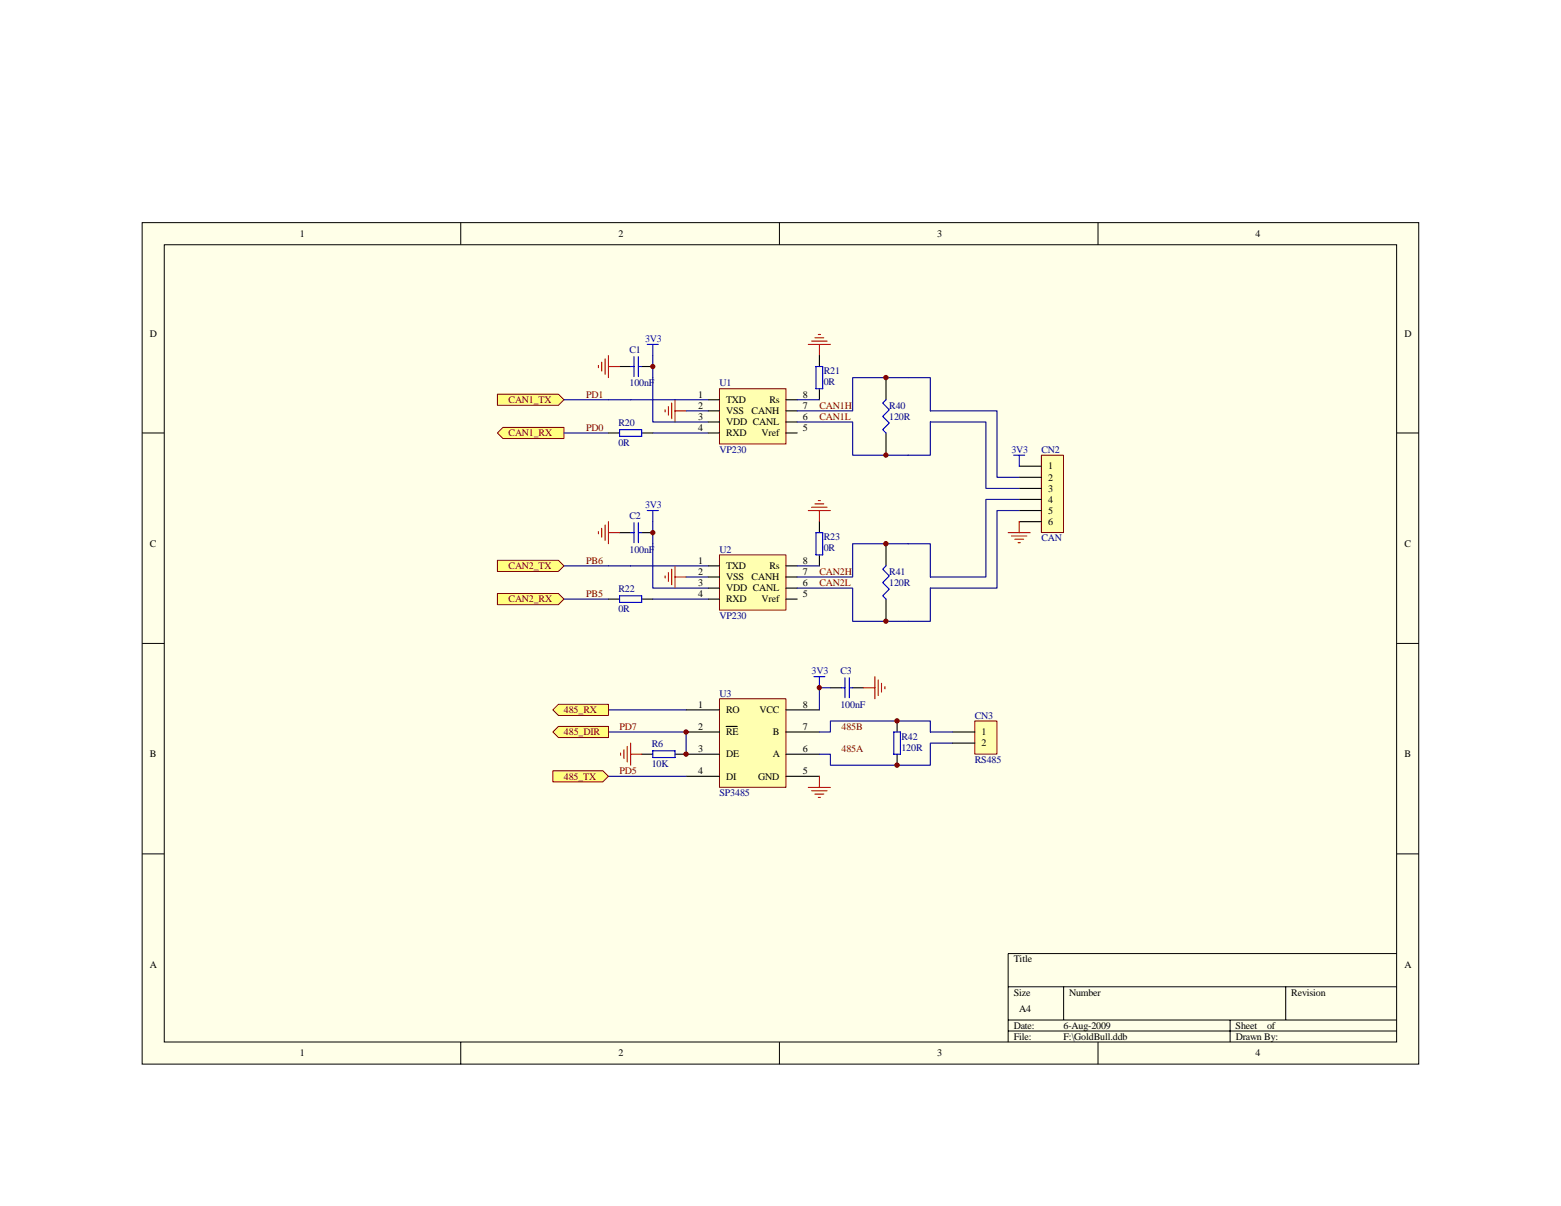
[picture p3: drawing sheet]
<svg xmlns="http://www.w3.org/2000/svg" width="279mm" height="216mm" viewBox="0 0 279 216" stroke-linecap="round" stroke-linejoin="round" font-family="sans-serif">
<path d="M25.4 39.9h228.5v150.6h-228.5z" fill="#ffffe8"/>
<g fill="none" stroke="#000" stroke-width=".18">
<path d="M25.4 39.9h228.5v150.6h-228.5zM82.5 39.9v3.9M139.5 39.9v3.9M196.5 39.9v3.9M29.4 43.8h220.6v142.7h-220.6zM25.4 77.5h4M250 77.5h4M25.4 115.2h4M250 115.2h4M25.4 152.9h4M250 152.9h4M180.4 176.7h69.6"/>
<path d="M190.4 176.7v5.9M230.1 176.7v5.9M250 170.7h-69.6v15.9M82.5 186.6v3.9M139.5 186.6v3.9M180.4 182.6h69.6M180.4 184.6h69.6M196.5 186.6v3.9M220.2 182.6v4"/>
</g>
<path d="M128.8 69.6h11.9v9.9h-11.9z" fill="#ffffb0"/>
<path d="M128.8 69.6h11.9v9.9h-11.9z" fill="none" stroke="#800000" stroke-width=".18"/>
<path d="M126.8 71.6h2M126.8 73.6h2M126.8 75.5h2M126.8 77.5h2M140.7 71.6h2M140.7 73.6h2M140.7 75.5h2M140.7 77.5h2" fill="none" stroke="#000" stroke-width=".2"/>
<path d="M146.5 59.9h.4M119 73.4v.3M119.6 72.8v1.5M120.2 72.2v2.8M120.8 71.6v3.9M120.8 73.6h2M144.7 61.7h3.9M145.3 61.1h2.7M145.9 60.5h1.5M146.7 61.7v1.9" fill="none" stroke="#f00" stroke-width=".2"/>
<path d="M108.9 71.6h17.9M116.8 67.6v7.9h10M122.8 73.6h4" fill="none" stroke="#000080" stroke-width=".2"/>
<path d="M115.8 61.7h2M116.8 61.7v1.9" fill="none" stroke="#00f" stroke-width=".2"/>
<g fill="#ffff80" stroke="#800000" stroke-width=".18">
<path d="M89 70.6h10.9l1 1-1 1h-10.9z" fill-rule="evenodd"/>
<path d="M90 76.5h10.9v2h-10.9l-1-1z" fill-rule="evenodd"/>
</g>
<path d="M146.7 63.6v2M146.7 69.6v2M158.6 67.6v4M158.6 77.5v4" fill="none" stroke="#000" stroke-width=".2"/>
<path d="M146 65.6h1.3v4h-1.3zM158.6 71.6l-.6 .6 1.2 1.2-1.2 1.1 1.2 1.2-1.2 1.2 .6 .6" fill="none" stroke="#00f" stroke-width=".2"/>
<path d="M116.8 63.6v4M142.7 71.6h4" fill="none" stroke="#000080" stroke-width=".2"/>
<path d="M128.8 99.4h11.9v9.8h-11.9z" fill="#ffffb0"/>
<path d="M128.8 99.3h11.9v9.9h-11.9z" fill="none" stroke="#800000" stroke-width=".18"/>
<path d="M126.8 101.3h2M126.8 103.3h2M126.8 105.3h2M126.8 107.3h2M140.7 101.3h2M140.7 103.3h2M140.7 105.3h2M140.7 107.3h2" fill="none" stroke="#000" stroke-width=".2"/>
<path d="M144.7 91.4h3.9M145.3 90.8h2.7M145.9 90.2h1.5M146.5 89.6h.4M146.7 91.4v2M119 103.1v.4M119.6 102.5v1.6M120.2 101.9v2.8M120.8 101.3v4M120.8 103.3h2" fill="none" stroke="#f00" stroke-width=".2"/>
<path d="M116.8 97.3v8h10M108.9 101.3h17.9M122.8 103.3h4" fill="none" stroke="#000080" stroke-width=".2"/>
<path d="M115.8 91.4h2M116.8 91.4v2" fill="none" stroke="#00f" stroke-width=".2"/>
<g fill="#ffff80" stroke="#800000" stroke-width=".18">
<path d="M89 100.3h10.9l1 1-1 1h-10.9z" fill-rule="evenodd"/>
<path d="M89 106.3h10.9l1 1-1 .9h-10.9z" fill-rule="evenodd"/>
</g>
<path d="M108.9 77.5h2M110.9 65.6h2M114.9 65.6h1.9M114.9 77.5h1.9M110.9 95.4h2M114.9 95.4h1.9M146.7 93.4v2M146.7 99.3v2M158.6 97.3v4M108.9 107.3h2M114.9 107.3h1.9M158.6 107.3v3.9" fill="none" stroke="#000" stroke-width=".2"/>
<path d="M110.9 76.9h4v1.2h-4zM112.9 65.6h.6M113.5 63.8v3.6M114.3 65.6h.6M114.3 63.8v3.6M112.9 95.4h.6M113.5 93.6v3.6M114.3 95.4h.6M114.3 93.6v3.6M146 95.4h1.3v3.9h-1.3zM110.9 106.7h4v1.1h-4zM158.6 101.3l-.6 .6 1.2 1.2-1.2 1.2 1.2 1.2-1.2 1.2 .6 .6" fill="none" stroke="#00f" stroke-width=".2"/>
<path d="M100.9 77.5h8M100.9 71.6h8M116.8 77.5h10M116.8 93.4v3.9M100.9 101.3h8M100.9 107.3h8M116.8 107.3h10M142.7 101.3h4" fill="none" stroke="#000080" stroke-width=".2"/>
<path d="M107.1 65.4v.4M107.7 64.8v1.6M108.3 64.2v2.8M108.9 63.6v4M108.9 65.6h2M107.1 95.2v.4M107.7 94.6v1.6M108.3 94v2.8M108.9 93.4v3.9M108.9 95.4h2" fill="none" stroke="#f00" stroke-width=".2"/>
<path d="M186.4 81.5h4v13.8h-4z" fill="#ffffb0"/>
<path d="M186.4 81.5h4v13.8h-4z" fill="none" stroke="#800000" stroke-width=".18"/>
<path d="M182.4 83.5h4M182.4 85.4h4M182.4 87.4h4M182.4 89.4h4M182.4 91.4h4M182.4 93.4h4" fill="none" stroke="#000" stroke-width=".2"/>
<path d="M181.4 81.5h2M182.4 81.5v2" fill="none" stroke="#00f" stroke-width=".2"/>
<path d="M180.4 95.4h4M181 95.9h2.8M181.6 96.5h1.6M182.2 97.2h.4M182.4 93.4v2" fill="none" stroke="#f00" stroke-width=".2"/>
<path d="M142.7 73.6h9.9v-6h13.9v6h12v11.8h3.9M142.7 75.5h9.9v6h13.9v-6h10v11.9h5.9M182.4 89.4h-5.9v13.9h-10v-6h-13.9v6h-9.9M182.4 91.4h-3.9v13.9h-12v5.9h-13.9v-5.9h-9.9" fill="none" stroke="#000080" stroke-width=".2"/>
<g fill="#800000" stroke="#800000" stroke-width=".18">
<circle cx="158.6" cy="81.5" r=".39"/>
<circle cx="158.6" cy="67.6" r=".39"/>
</g>
<path d="M128.8 125.1h11.9v15.8h-11.9z" fill="#ffffb0"/>
<path d="M128.8 125.1h11.9v15.8h-11.9z" fill="none" stroke="#800000" stroke-width=".18"/>
<path d="M122.8 127.1h6M122.8 135h6M122.8 139h6M122.8 131h6M130 130h2M140.7 127.1h6M140.7 135h6M140.7 139h6M140.7 131h6" fill="none" stroke="#000" stroke-width=".2"/>
<path d="M174.5 129.1h3.9v5.9h-3.9z" fill="#ffffb0"/>
<path d="M174.5 129.1h3.9v5.9h-3.9z" fill="none" stroke="#800000" stroke-width=".18"/>
<path d="M170.5 131h4M170.5 133h4" fill="none" stroke="#000" stroke-width=".2"/>
<path d="M145.7 121.1h2M146.7 121.1v2" fill="none" stroke="#00f" stroke-width=".2"/>
<path d="M146.7 139v2M144.7 141h3.9M145.3 141.6h2.7M145.9 142.2h1.5M146.5 142.7h.4" fill="none" stroke="#f00" stroke-width=".2"/>
<path d="M108.9 127.1h13.9M108.9 139h13.9" fill="none" stroke="#000080" stroke-width=".2"/>
<g fill="#ffff80" stroke="#800000" stroke-width=".18">
<path d="M99 127.1l.9-1h9v2h-9z" fill-rule="evenodd"/>
<path d="M99 138h8.9l1 1-1 1h-8.9z" fill-rule="evenodd"/>
</g>
<path d="M108.9 131h13.9v4" fill="none" stroke="#000080" stroke-width=".2"/>
<path d="M114.9 135h1.9M120.8 135h2" fill="none" stroke="#000" stroke-width=".2"/>
<path d="M116.8 134.4h4v1.2h-4z" fill="none" stroke="#00f" stroke-width=".2"/>
<path d="M111.1 134.8v.4M111.7 134.2v1.6M112.3 133.6v2.8M112.9 133v4M112.9 135h2" fill="none" stroke="#f00" stroke-width=".2"/>
<path d="M99 131l.9-1h9v2h-9z" fill-rule="evenodd" fill="#ffff80" stroke="#800000" stroke-width=".18"/>
<path d="M146.7 131h1.9v-1.9h17.9v1.9h4M148.6 123.1h-1.9v4M170.5 133h-4v4h-17.9v-2h-1.9" fill="none" stroke="#000080" stroke-width=".2"/>
<g fill="#800000" stroke="#800000" stroke-width=".18">
<circle cx="158.6" cy="111.2" r=".39"/>
<circle cx="158.6" cy="97.3" r=".39"/>
<circle cx="160.6" cy="137" r=".39"/>
<circle cx="160.6" cy="129.1" r=".39"/>
<circle cx="146.6" cy="123.1" r=".38"/>
<circle cx="116.8" cy="95.4" r=".38"/>
<circle cx="116.8" cy="65.6" r=".38"/>
<circle cx="122.8" cy="131" r=".39"/>
<circle cx="122.8" cy="135" r=".39"/>
</g>
<path d="M148.6 123.1h2M152.6 123.1h2M160.6 129.1v1.9M160.6 135v2" fill="none" stroke="#000" stroke-width=".2"/>
<path d="M150.6 123.1h.6M151.2 121.3v3.6M152 123.1h.6M152 121.3v3.6M160 131h1.2v4h-1.2z" fill="none" stroke="#00f" stroke-width=".2"/>
<path d="M154.6 123.1h2M156.6 121.1v4M157.2 121.7v2.8M157.8 122.3v1.6M158.4 122.9v.4" fill="none" stroke="#f00" stroke-width=".2"/>
<g font-size="1.8">
<text x="53.7" y="42.4">1</text>
<text x="110.7" y="42.4">2</text>
<text x="167.7" y="42.4">3</text>
<text x="224.7" y="42.4">4</text>
<text x="26.8" y="60.3">D</text>
<text x="251.4" y="60.3">D</text>
<text x="125" y="71.2">1</text>
<text x="143.7" y="71.2">8</text>
<text x="125" y="73.1">2</text>
<text x="125" y="75.1">3</text>
<text x="125" y="77.1">4</text>
<text x="130" y="72.1">TXD</text>
<text x="130" y="74.1">VSS</text>
<text x="130" y="76.1">VDD CANL</text>
<text x="134.5" y="74.1">CANH</text>
<text x="137.7" y="72.1">Rs</text>
<text x="143.7" y="77.1">5</text>
<text x="143.7" y="73.1">7</text>
<text x="143.7" y="75.1">6</text>
<text x="130" y="78.1">RXD</text>
<text x="136.3" y="78.1">Vref</text>
<text x="187.6" y="84">1</text>
<text x="187.6" y="86">2</text>
<text x="187.6" y="88">3</text>
<text x="187.6" y="90">4</text>
<text x="187.6" y="92">5</text>
<text x="187.6" y="94">6</text>
<text x="26.8" y="97.9">C</text>
<text x="125" y="100.9">1</text>
<text x="130" y="101.9">TXD</text>
<text x="137.7" y="101.9">Rs</text>
<text x="143.7" y="100.9">8</text>
<text x="251.4" y="97.9">C</text>
<text x="125" y="102.9">2</text>
<text x="125" y="104.9">3</text>
<text x="125" y="106.8">4</text>
<text x="130" y="103.9">VSS</text>
<text x="130" y="105.9">VDD CANL</text>
<text x="130" y="107.8">RXD</text>
<text x="134.5" y="103.9">CANH</text>
<text x="136.3" y="107.8">Vref</text>
<text x="143.7" y="106.8">5</text>
<text x="143.7" y="102.9">7</text>
<text x="143.7" y="104.9">6</text>
<text x="125" y="126.7">1</text>
<text x="125" y="130.6">2</text>
<text x="130" y="127.7">RO</text>
<text x="130" y="131.6">RE</text>
<text x="135.9" y="127.7">VCC</text>
<text x="138.3" y="131.6">B</text>
<text x="143.7" y="130.6">7</text>
<text x="143.7" y="126.7">8</text>
<text x="175.7" y="131.6">1</text>
<text x="26.8" y="135.6">B</text>
<text x="125" y="134.6">3</text>
<text x="130" y="135.6">DE</text>
<text x="138.3" y="135.6">A</text>
<text x="143.7" y="134.6">6</text>
<text x="175.7" y="133.6">2</text>
<text x="251.4" y="135.6">B</text>
<text x="125" y="138.6">4</text>
<text x="130" y="139.6">DI</text>
<text x="135.7" y="139.6">GND</text>
<text x="143.7" y="138.6">5</text>
<text x="26.8" y="173.2">A</text>
<text x="181.4" y="172.3">Title</text>
<text x="251.4" y="173.2">A</text>
<text x="181.4" y="178.2">Size</text>
<text x="191.4" y="178.2">Number</text>
<text x="231.1" y="178.2">Revision</text>
<text x="181.4" y="184.2">Date:</text>
<text x="182.4" y="181.2">A4</text>
<text x="190.4" y="184.2">6-Aug-2009</text>
<text x="221.2" y="184.2">Sheet</text>
<text x="226.8" y="184.2">of</text>
<text x="53.7" y="189.1">1</text>
<text x="110.7" y="189.1">2</text>
<text x="167.7" y="189.1">3</text>
<text x="181.4" y="186.1">File:</text>
<text x="190.4" y="186.1">F:\GoldBull.ddb</text>
<text x="221.2" y="186.1">Drawn By:</text>
<text x="224.7" y="189.1">4</text>
</g>
<g font-size="1.8" fill="#000080">
<text x="112.7" y="63.2">C1</text>
<text x="112.7" y="69.2">100nF</text>
<text x="128.8" y="69.2">U1</text>
<text x="147.4" y="67">R21</text>
<text x="147.4" y="69">0R</text>
<text x="110.7" y="76.3">R20</text>
<text x="159.2" y="73.1">R40</text>
<text x="159.2" y="75.1">120R</text>
<text x="110.7" y="79.9">0R</text>
<text x="128.8" y="81.1">VP230</text>
<text x="186.4" y="81.1">CN2</text>
<text x="112.7" y="93">C2</text>
<text x="112.7" y="98.9">100nF</text>
<text x="128.8" y="98.9">U2</text>
<text x="147.4" y="96.7">R23</text>
<text x="147.4" y="98.7">0R</text>
<text x="186.4" y="96.9">CAN</text>
<text x="110.7" y="106">R22</text>
<text x="159.2" y="102.9">R41</text>
<text x="159.2" y="104.9">120R</text>
<text x="110.7" y="109.6">0R</text>
<text x="128.8" y="110.8">VP230</text>
<text x="128.8" y="124.7">U3</text>
<text x="150.4" y="120.7">C3</text>
<text x="150.4" y="126.7">100nF</text>
<text x="174.5" y="128.7">CN3</text>
<text x="116.6" y="133.8">R6</text>
<text x="116.6" y="137.4">10K</text>
<text x="161.4" y="132.4">R42</text>
<text x="161.4" y="134.4">120R</text>
<text x="174.5" y="136.6">RS485</text>
<text x="128.8" y="142.5">SP3485</text>
</g>
<g font-size="1.8" fill="#00f">
<text x="115.5" y="61.2">3V3</text>
<text x="181" y="81.1">3V3</text>
<text x="115.5" y="91">3V3</text>
<text x="145.3" y="120.7">3V3</text>
</g>
<g font-size="1.8" fill="#800000">
<text x="104.9" y="71.2">PD1</text>
<text x="91" y="72.1">CAN1_TX</text>
<text x="104.9" y="77.1">PD0</text>
<text x="146.7" y="73.1">CAN1H</text>
<text x="146.7" y="75.1">CAN1L</text>
<text x="91" y="78.1">CAN1_RX</text>
<text x="91" y="101.9">CAN2_TX</text>
<text x="104.9" y="100.9">PB6</text>
<text x="91" y="107.8">CAN2_RX</text>
<text x="104.9" y="106.8">PB5</text>
<text x="146.7" y="102.9">CAN2H</text>
<text x="146.7" y="104.9">CAN2L</text>
<text x="100.9" y="127.7">485_RX</text>
<text x="100.9" y="131.6">485_DIR</text>
<text x="110.9" y="130.6">PD7</text>
<text x="150.6" y="130.6">485B</text>
<text x="150.6" y="134.6">485A</text>
<text x="100.9" y="139.6">485_TX</text>
<text x="110.9" y="138.6">PD5</text>
</g>
</svg>
